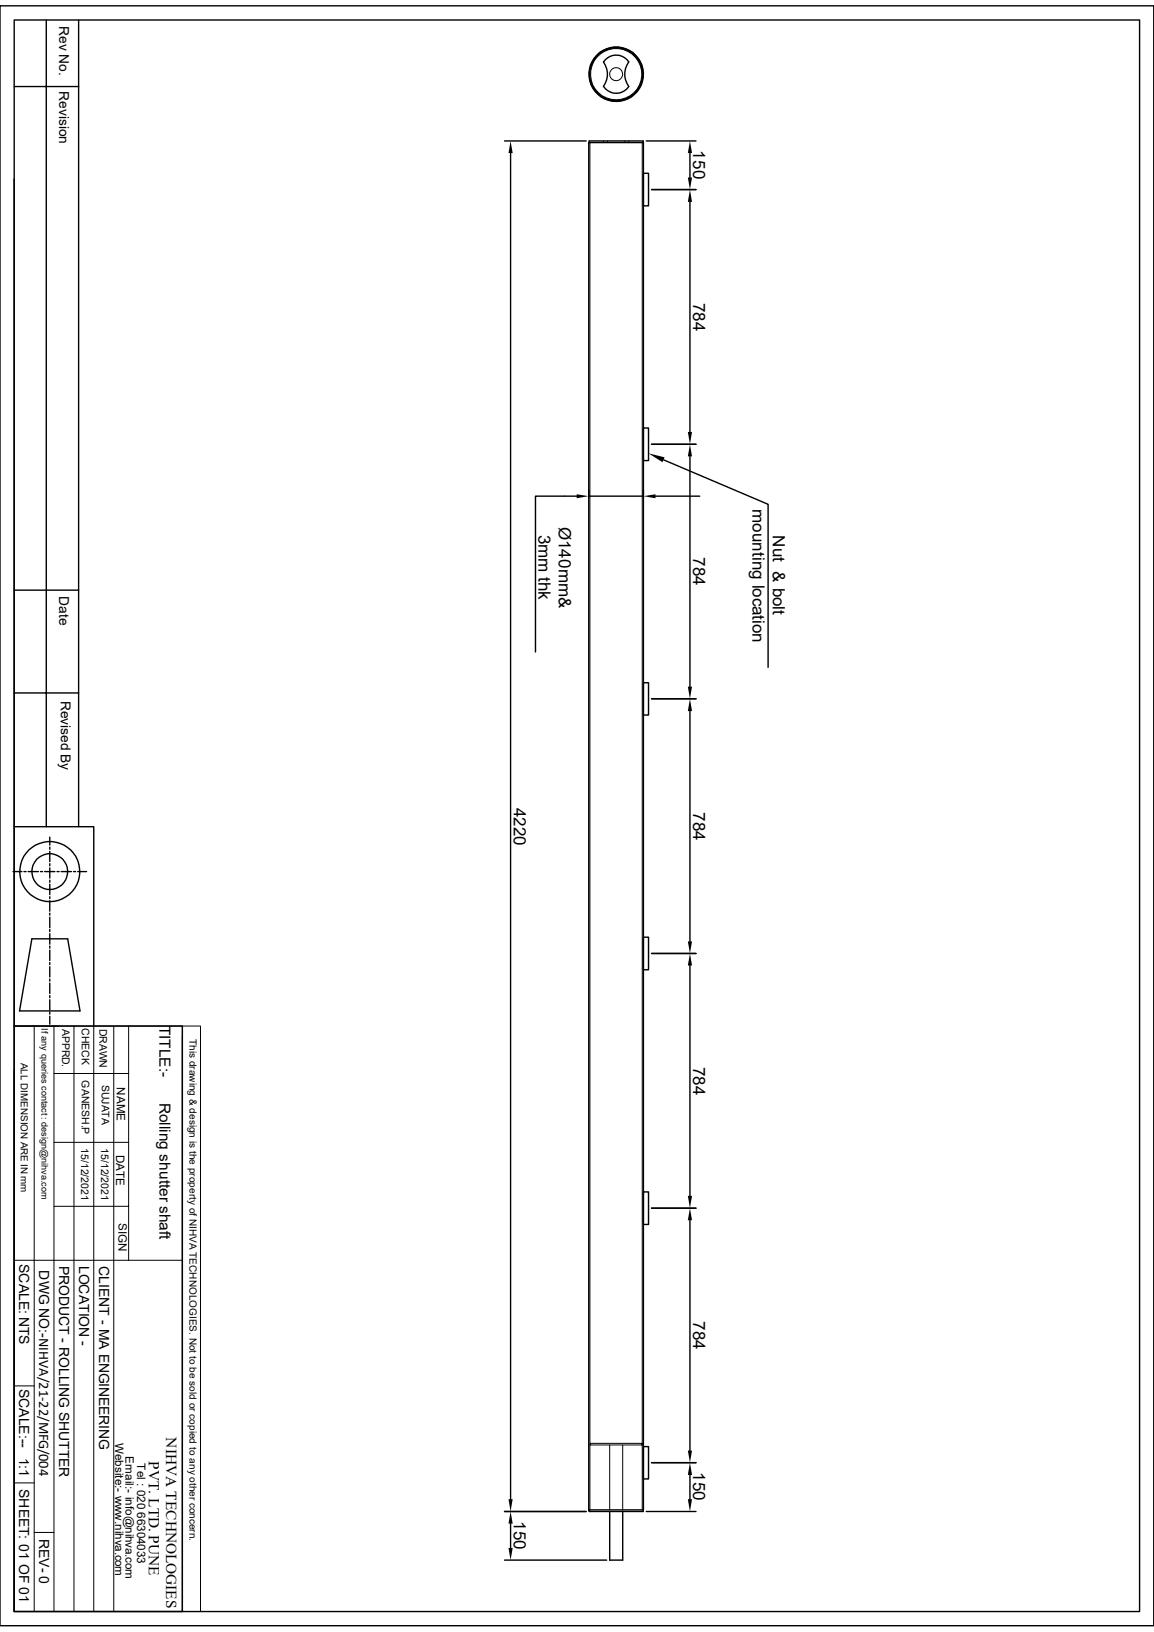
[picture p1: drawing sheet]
<svg xmlns="http://www.w3.org/2000/svg" width="210mm" height="297mm" viewBox="0 0 210 297" stroke-linecap="round" stroke-linejoin="round" font-family="sans-serif">
<g fill="none" stroke="#000" stroke-width=".25">
<path d="M0 1.1h210v294.8h-210zM2.6 3.6h204.8v289.7h-204.8zM2.6 15.7h11.7M8.4 3.6v146.9M14.3 3.6v146.9M109.8 11.3a3.8 3.8 0 0 1 0 4.4M109.9 11.3a2.74 2.74 0 0 1 4.5 0 3.8 3.8 0 0 0 0 4.4 2.74 2.74 0 0 1-4.5 0M2.6 32.6v117.9h14.5v36.2M91.8 25.7h14.9M92.9 27.9v244.9M107.1 26h10v248.8h-10zM107.2 26v-.3h9.9v.3"/>
<path d="M117.1 31.5h.9v6h-.9zM117.6 25.7h9.1M118.6 34.5h8.1M125.6 27.9v4.4M125.6 36.7v41.9M117.1 77.9h.9v5.9h-.9zM104.9 90.3h-7.4v28.4M107.1 90.3h10M118.6 80.9h8.1M119.3 90.3h8M120.8 83.7l19 8.1v29.7M125.6 83.1v41.9"/>
<path d="M2.6 107.4h11.7M2.6 126.1h11.7M117.1 124.2h.9v5.9h-.9zM118.6 127.2h8.1M125.6 129.4v41.9M2.4 158.6h1.6M2.6 150.5v36.2M4.4 158.6h.3M5.1 158.6h1.9M7.4 158.6h.3M8.1 158.6h1.9M9.1 152.4v1.4"/>
<path d="M9.1 154.2v.4M9.1 154.9v1.9M9.1 157.2v.4M9.1 157.9v1.9M10.4 158.6h.4M11.1 158.6h1.9M13.4 158.6h.4M14.1 158.6h1.6M5.8 170.9h6.5l2.3 13.1h-11zM9.1 160.2v.4M9.1 160.9v1.9M9.1 163.2v.3"/>
<path d="M9.1 163.9v1.9M9.1 166.2v.3M9.1 166.9v1.9M9.1 169.2v.3M9.1 169.9v1.9M9.1 172.2v.4M9.1 172.9v1.9M9.1 175.2v.4M9.1 175.9v1.9M9.1 178.2v.4M9.1 178.9v1.9M117.1 170.6h.9v5.9h-.9z"/>
<path d="M118.6 173.5h8.1M125.6 175.7v41.9M2.6 186.7h30.6v106.6h-30.6zM2.6 194.8v98.5M9.1 185v1.4M9.1 181.2v.4M9.1 181.9v1.9M9.1 184.2v.4M117.1 216.9h.9v5.9h-.9zM118.6 219.9h8.1M125.6 222.1v41.9M91.8 275.1h14.9"/>
<path d="M92.9 277.3v4.4M107.2 274.8v.3h9.9v-.3M111 275.1v8.8h2.3v-8.8M117.1 263.3h.9v5.9h-.9zM117.6 275.1h9.1M118.6 266.2h8.1M125.6 268.4v4.4M91.8 283.9h18.6"/>
<circle cx="112.1" cy="13.5" r="4.9"/>
<circle cx="9.1" cy="158.6" r="5.5"/>
<circle cx="9.1" cy="158.6" r="3.3"/>
</g>
<g fill="none" stroke="#000" stroke-width=".18">
<path d="M107.4 26v248.8M109.8 25.7v.3M110.5 25.7v.3M113.7 25.7v.3M114.4 25.7v.3M116.9 26v248.8M2.6 186.7h30.6M6.2 186.7v106.6M9.8 195.4h13.6M9.8 186.7v106.6M13.5 186.7v106.6M17.1 186.7v106.6"/>
<path d="M20.7 186.7v106.6M23.4 186.7v42.7M33.2 186.7h3.3v106.6h-3.3zM33.2 188.6v104.7M9.8 219.5h13.6M9.8 207.9h13.6M2.6 229.4h30.6M2.6 252.2h3.6M2.6 269.9h3.6M6.2 278.9h3.6M107.4 262.7h9.4v.3h-9.4zM111 263v11.8"/>
<path d="M113.3 263v11.8"/>
<circle cx="112.1" cy="13.5" r="4.7"/>
<circle cx="112.1" cy="13.5" r="4.8"/>
<circle cx="112.1" cy="13.5" r="1.18"/>
</g>
<g fill="#000">
<path d="M92.9 25.7l.4 2.2h-.8zM125.6 25.7l.3 2.2h-.7zM125.2 32.3h.7l-.3 2.2zM125.6 34.5l.3 2.2h-.7zM125.2 78.6h.7l-.3 2.3zM104.9 90l2.2 .3-2.2 .4zM117.1 90.3l2.2-.3v.7zM118 82.5l2.9 .7-.3 .9zM125.6 80.9l.3 2.2h-.7zM125.2 125h.7l-.3 2.2zM125.6 127.2l.3 2.2h-.7zM125.2 171.3h.7l-.3 2.2z"/>
<path d="M125.6 173.5l.3 2.2h-.7zM125.2 217.6h.7l-.3 2.3zM125.6 219.9l.3 2.2h-.7zM92.5 272.8h.8l-.4 2.3zM92.9 275.1l.4 2.2h-.8zM125.2 264h.7l-.3 2.2zM125.6 266.2l.3 2.2h-.7zM125.2 272.8h.7l-.3 2.3zM92.5 281.7h.8l-.4 2.2z"/>
</g>
<g font-size="3.1">
<text x="126.2" y="27.4" transform="rotate(90 126.2 27.4)">150</text>
<text x="126.2" y="55.1" transform="rotate(90 126.2 55.1)">784</text>
<text x="101.7" y="95.8" transform="rotate(90 101.7 95.8)">Ø140mm&amp;</text>
<text x="136.9" y="92.6" transform="rotate(90 136.9 92.6)">mounting location</text>
<text x="98" y="97.3" transform="rotate(90 98 97.3)">3mm thk</text>
<text x="126.2" y="101.4" transform="rotate(90 126.2 101.4)">784</text>
<text x="140.6" y="97.5" transform="rotate(90 140.6 97.5)">Nut &amp; bolt</text>
<text x="93.5" y="147" transform="rotate(90 93.5 147)">4220</text>
<text x="126.2" y="147.8" transform="rotate(90 126.2 147.8)">784</text>
<text x="126.2" y="194.1" transform="rotate(90 126.2 194.1)">784</text>
<text x="126.2" y="240.5" transform="rotate(90 126.2 240.5)">784</text>
<text x="126.2" y="268" transform="rotate(90 126.2 268)">150</text>
<text x="93.5" y="276.8" transform="rotate(90 93.5 276.8)">150</text>
</g>
<g font-size="2.8">
<text x="29" y="186.7" transform="rotate(90 29 186.7)">TITLE:-</text>
<text x="29" y="200.7" transform="rotate(90 29 200.7)">Rolling shutter shaft</text>
<text x="30.3" y="261.6" transform="rotate(90 30.3 261.6)">NIHVA TECHNOLOGIES</text>
<text x="27.1" y="265.9" transform="rotate(90 27.1 265.9)">PVT. LTD. PUNE</text>
</g>
<g font-size="2.5">
<text x="10.8" y="4.7" transform="rotate(90 10.8 4.7)">Rev No.</text>
<text x="10.8" y="16.6" transform="rotate(90 10.8 16.6)">Revision</text>
<text x="10.8" y="108.5" transform="rotate(90 10.8 108.5)">Date</text>
<text x="11" y="127.5" transform="rotate(90 11 127.5)">Revised By</text>
<text x="3.5" y="230" transform="rotate(90 3.5 230)">SCALE: NTS</text>
<text x="7.1" y="231.2" transform="rotate(90 7.1 231.2)">DWG NO:-NIHVA/21-22/MFG/004</text>
<text x="10.8" y="230.3" transform="rotate(90 10.8 230.3)">PRODUCT - ROLLING SHUTTER</text>
<text x="14.4" y="230.3" transform="rotate(90 14.4 230.3)">LOCATION -</text>
<text x="18" y="230.4" transform="rotate(90 18 230.4)">CLIENT - MA ENGINEERING</text>
<text x="3.5" y="252.7" transform="rotate(90 3.5 252.7)">SCALE:--</text>
<text x="3.5" y="265.3" transform="rotate(90 3.5 265.3)">1:1</text>
<text x="3.5" y="271" transform="rotate(90 3.5 271)">SHEET: 01 OF 01</text>
<text x="7.2" y="280" transform="rotate(90 7.2 280)">REV- 0</text>
</g>
<g font-size="2.1">
<text x="21.3" y="197.9" transform="rotate(90 21.3 197.9)">NAME</text>
<text x="21.1" y="210.1" transform="rotate(90 21.1 210.1)">DATE</text>
<text x="21.5" y="222.5" transform="rotate(90 21.5 222.5)">SIGN</text>
<text x="21" y="262.6" transform="rotate(90 21 262.6)">Website:- www.nihva.com</text>
<text x="22.9" y="265" transform="rotate(90 22.9 265)">Email:- info@nihva.com</text>
<text x="25" y="266.3" transform="rotate(90 25 266.3)">Tel : 020 66304033</text>
</g>
<g font-size="1.9">
<text x="11.3" y="187.2" transform="rotate(90 11.3 187.2)">APPRD.</text>
<text x="14.9" y="187.1" transform="rotate(90 14.9 187.1)">CHECK</text>
<text x="18.1" y="187.2" transform="rotate(90 18.1 187.2)">DRAWN</text>
<text x="14.9" y="196.6" transform="rotate(90 14.9 196.6)">GANESH.P</text>
<text x="18.5" y="197.4" transform="rotate(90 18.5 197.4)">SUJATA</text>
<text x="14.8" y="209" transform="rotate(90 14.8 209)">15/12/2021</text>
<text x="18.4" y="209" transform="rotate(90 18.4 209)">15/12/2021</text>
</g>
<g font-size="1.8">
<text x="34.5" y="189.1" transform="rotate(90 34.5 189.1)">This drawing &amp; design is the property of NIHVA TECHNOLOGIES. Not to be sold or copied to any other concern.</text>
<text x="3.8" y="193.4" transform="rotate(90 3.8 193.4)">ALL DIMENSION ARE IN mm</text>
</g>
<text font-size="1.7" x="7.5" y="187.2" transform="rotate(90 7.5 187.2)">If any queries contact : design@nihva.com</text>
</svg>
